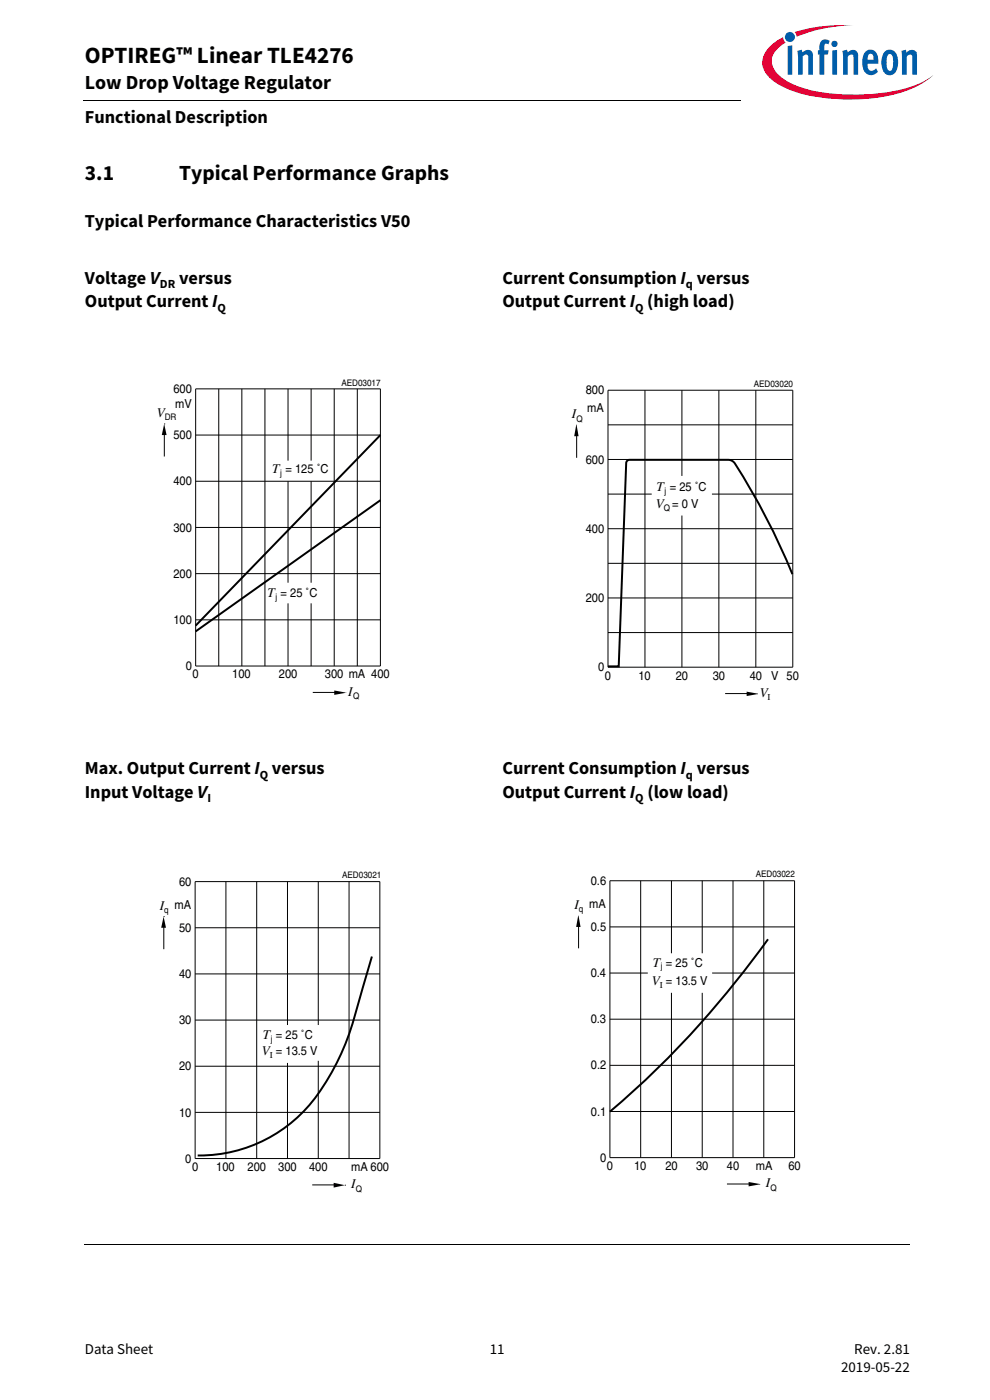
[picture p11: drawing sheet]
<svg xmlns="http://www.w3.org/2000/svg" width="210mm" height="297mm" viewBox="0 0 210 297" stroke-linecap="round" stroke-linejoin="round" font-family="sans-serif">
<path d="M17.7 21.3l.1 .1z" fill="#000"/>
<path d="M17.8 21.4h140.5" fill="none" stroke="#000" stroke-width=".21"/>
<path d="M157.3 5.1h42.7v21.5h-42.7z" fill="#fff"/>
<path d="M168.6 6.8l.4 1 1.4-.5a31.9 31.9 0 0 1 10.7-1.9 32.2 32.2 0 0 0-12.5 1.4zM163.4 9.8a4.3 4.3 0 0 0 0 6.9 21.8 21.8 0 0 0 11.7 4.1 38.5 38.5 0 0 0 18.7-2.1 14.3 14.3 0 0 0 4.2-2.8 18.4 18.4 0 0 1-8.8 3.5 40.4 40.4 0 0 1-20.2-1.2l-1.6-.7a6.4 6.4 0 0 1-3.7-4.4 5.1 5.1 0 0 1 2.9-4.1l-.3-.3-.2-.8-1 .5z" fill-rule="evenodd" fill="#e30034"/>
<path d="M166.5 7.8a1.06 1.06 0 0 0 2.1 0 1.06 1.06 0 0 0-2.1 0zM167.1 9.8v6h.9v-6.2zM169.1 10.8l.2 1.3v3.7h.9v-3.8l.7-.4h.3l.2 .3v3.9h1v-3.9a1.21 1.21 0 0 0-.8-1.3 1.21 1.21 0 0 0-1.4 .5l-.1-.6zM174.3 8.6a2.41 2.41 0 0 0-.5 2.1h-.3v.9h.3v4.2h1v-4.2h.8l.2-.9h-1v-.9a.49 .49 0 0 1 .3-.6 .49 .49 0 0 1 .6 .2l.3-.7a1.45 1.45 0 0 0-1.7-.1zM176.5 10.7v5.1h1v-5.2zM176.3 9.3a.7 .7 0 0 0 1.4 0 .7 .7 0 0 0-1.4 0zM178.7 10.8l.1 5h1v-3.8a.64 .64 0 0 1 .5-.5 .64 .64 0 0 1 .7 .4v3.9h1v-3.9a1.22 1.22 0 0 0-.8-1.3 1.22 1.22 0 0 0-1.4 .5l-.2-.6zM183.7 10.8a3.9 3.9 0 0 0-.1 4.7 1.76 1.76 0 0 0 2.6-.3l-.4-.7a.99 .99 0 0 1-1.6 .1l-.2-1.1h2.3v-.2a2.3 2.3 0 0 0-1.5-2.8h-.5zM184.2 11.7a.65 .65 0 0 1 .9-.2 .65 .65 0 0 1 .2 .9v.3h-1.3zM187.7 10.9a3.9 3.9 0 0 0 .1 4.8 1.68 1.68 0 0 0 2.6-1.5 3.8 3.8 0 0 0-.7-3.3 1.59 1.59 0 0 0-2 0zM188.4 11.6l.2-.1a.86 .86 0 0 1 .8 1.2v.7a1.26 1.26 0 0 1-.6 1.6 2.12 2.12 0 0 1-.7-2.3l.1-.9zM191.2 10.8l.1 5h1v-3.8l.7-.4h.3l.2 .3v3.9h1v-4.2a1.08 1.08 0 0 0-.6-1 1.08 1.08 0 0 0-1.3 .2l-.4 .3v-.6z" fill-rule="evenodd" fill="#005da9"/>
<g fill="none" stroke="#000" stroke-width=".21">
<path d="M34.9 91.2v5.6M41.5 82.5h39.2v58.8h-39.2zM41.5 92.3h39.2M46.4 82.5v58.8M51.3 82.5v58.8M56.2 82.5v58.8M61.1 82.5v15.2M66 82.5v15.2M70.9 82.5v58.8M75.8 82.5v58.8M122.3 91.5v5.6M129 82.8h39.2v58.7h-39.2z"/>
<path d="M129 97.5h39.2M129 90.1h39.2M136.8 82.8v58.7M144.6 82.8v18.2M152.5 82.8v58.7M160.3 82.8v58.7M41.5 111.9h39.2M41.5 102.1h39.2M61.1 102.1v21.5M66 102.1v21.5M129 119.5h39.2M129 112.2h39.2"/>
<path d="M129 104.8h9.2M144.6 109.4v32.1M151 104.8h17.2M41.5 121.7h39.2M41.5 131.5h39.2M61.1 128v13.3M66 128v13.3M129 134.2h39.2M129 126.9h39.2M66.3 146.9h5.6M153.8 147.1h5.6M34.7 195.8v5.6"/>
<path d="M41.4 187h39.2v58.8h-39.2zM41.4 196.8h39.2M47.9 187v58.8M54.4 187v58.8M61 187v30.5M67.5 187v30.5M74 187v58.8M122.7 195.6v5.6M129.4 186.8h39.1v58.8h-39.1zM129.4 196.6h39.1M135.9 186.8v58.8M142.4 186.8v15.4"/>
<path d="M148.9 186.8v15.4M155.5 186.8v58.8M162 186.8v58.8M41.4 216.4h39.2M41.4 206.6h39.2M129.4 216.2h39.1M129.4 206.4h8M142.4 210.6v35M148.9 210.6v35M151 206.4h17.5M41.4 236h39.2M41.4 226.2h39.2"/>
<path d="M61 225.5v20.3M67.5 225v20.8M129.4 235.8h39.1M129.4 226h39.1M66.2 251.4h5.6M154.2 251.2h5.6M18 264.1h175"/>
</g>
<path d="M34.8 89.9l.5 2.4h-1zM122.2 90.2l.5 2.3h-.9zM70.9 146.5l2.4 .5-2.4 .4zM158.4 146.7l2.3 .5-2.3 .5zM34.7 194.4l.5 2.4h-1zM122.7 194.2l-.1 .1zM122.6 194.3l.5 2.3h-.9zM70.8 250.9l2.3 .5-2.3 .5zM158.8 250.8l2.4 .5-2.4 .4z" fill="#000"/>
<path d="M80.7 92.3l-39.2 40.4M80.7 106.1l-39.2 27.8M168.1 121.8a142 142 0 0 0-12.5-23.8l-1.2-.5h-20.9a.7 .7 0 0 0-.7 .7l-1.6 43.2h-2.2M162.9 199.3a203.3 203.3 0 0 1-33.5 36.5M78.9 202.9l-3.8 13.2a48.8 48.8 0 0 1-11.1 20.1 30.7 30.7 0 0 1-22.1 8.9" fill="none" stroke="#000" stroke-width=".42"/>
<text font-size="4.9" x="18" y="13.4">OPTIREG™ Linear TLE4276</text>
<g font-size="4.6">
<text x="18" y="38.1">3.1</text>
<text x="38" y="38.1">Typical Performance Graphs</text>
</g>
<text font-size="4.2" x="18" y="19">Low Drop Voltage Regulator</text>
<g font-size="3.9">
<text x="18" y="26.2">Functional Description</text>
<text x="18" y="48.2">Typical Performance Characteristics V50</text>
<text x="18" y="60.2">Voltage V</text>
<text x="18" y="65.1">Output Current I</text>
<text x="38" y="60.2">versus</text>
<text x="106.6" y="60.2">Current Consumption I versus</text>
<text x="106.6" y="65.1">Output Current I (high load)</text>
<text x="18" y="164.3">Max. Output Current I versus</text>
<text x="106.6" y="164.3">Current Consumption I versus</text>
<text x="18" y="169.2">Input Voltage V</text>
<text x="106.6" y="169.2">Output Current I (low load)</text>
</g>
<g font-size="3.2">
<text x="18" y="287.3">Data Sheet</text>
<text x="103.9" y="287.3">11</text>
<text x="181.2" y="287.3">Rev. 2.81</text>
<text x="178.4" y="291.2">2019-05-22</text>
</g>
<g font-size="2.8">
<text x="33.3" y="88.4">V</text>
<text x="121.3" y="88.7">I</text>
<text x="57.8" y="100.3">T = 125 ˚C</text>
<text x="139.1" y="107.8">V = 0 V</text>
<text x="139.3" y="104.1">T = 25 ˚C</text>
<text x="56.7" y="126.6">T = 25 ˚C</text>
<text x="73.9" y="147.6">I</text>
<text x="161.1" y="147.8">V</text>
<text x="33.9" y="193">I</text>
<text x="121.8" y="192.8">I</text>
<text x="138.3" y="208.9">V = 13.5 V</text>
<text x="138.4" y="205.2">T = 25 ˚C</text>
<text x="55.7" y="220.4">T = 25 ˚C</text>
<text x="55.6" y="223.7">V = 13.5 V</text>
<text x="162.4" y="251.9">I</text>
<text x="74.4" y="252.1">I</text>
</g>
<g font-size="2.6">
<text x="33.9" y="61.2">DR</text>
<text x="145.5" y="61.2">q</text>
<text x="46.2" y="66.1">Q</text>
<text x="134.7" y="66.1">Q</text>
<text x="36.8" y="83.4">600</text>
<text x="124.2" y="83.7">800</text>
<text x="37.1" y="86.5">mV</text>
<text x="124.6" y="87.3">mA</text>
<text x="36.8" y="93.2">500</text>
<text x="124.2" y="98.3">600</text>
<text x="36.8" y="103">400</text>
<text x="36.8" y="112.8">300</text>
<text x="124.2" y="113">400</text>
<text x="36.8" y="122.6">200</text>
<text x="124.2" y="127.7">200</text>
<text x="36.8" y="132.4">100</text>
<text x="39.4" y="142.2">0</text>
<text x="40.8" y="143.9">0</text>
<text x="49.3" y="143.9">100</text>
<text x="59.1" y="143.9">200</text>
<text x="68.9" y="143.9">300 mA 400</text>
<text x="126.9" y="142.4">0</text>
<text x="128.3" y="144.2">0</text>
<text x="135.4" y="144.2">10</text>
<text x="143.3" y="144.2">20</text>
<text x="151.2" y="144.2">30</text>
<text x="159" y="144.2">40</text>
<text x="163.5" y="144.2">V 50</text>
<text x="55.1" y="165.3">Q</text>
<text x="145.5" y="165.3">q</text>
<text x="44" y="170.2">I</text>
<text x="134.7" y="170.2">Q</text>
<text x="38" y="187.9">60</text>
<text x="125.3" y="187.7">0.6</text>
<text x="37" y="192.8">mA</text>
<text x="38" y="197.7">50</text>
<text x="125" y="192.6">mA</text>
<text x="125.3" y="197.5">0.5</text>
<text x="38" y="207.5">40</text>
<text x="125.3" y="207.3">0.4</text>
<text x="38" y="217.3">30</text>
<text x="125.3" y="217.1">0.3</text>
<text x="38" y="227.1">20</text>
<text x="125.3" y="226.9">0.2</text>
<text x="38" y="236.9">10</text>
<text x="125.3" y="236.7">0.1</text>
<text x="39.3" y="246.6">0</text>
<text x="40.7" y="248.4">0</text>
<text x="45.9" y="248.4">100</text>
<text x="52.5" y="248.4">200</text>
<text x="59" y="248.4">300</text>
<text x="65.6" y="248.4">400</text>
<text x="74.5" y="248.4">mA 600</text>
<text x="127.3" y="246.5">0</text>
<text x="128.7" y="248.2">0</text>
<text x="134.5" y="248.2">10</text>
<text x="141.1" y="248.2">20</text>
<text x="147.6" y="248.2">30</text>
<text x="154.2" y="248.2">40</text>
<text x="160.3" y="248.2">mA</text>
<text x="167.2" y="248.2">60</text>
</g>
<g font-size="1.9">
<text x="72.4" y="81.8">AED03017</text>
<text x="159.9" y="82.1">AED03020</text>
<text x="34.9" y="89.1">DR</text>
<text x="122.3" y="89.4">Q</text>
<text x="59.5" y="101">j</text>
<text x="141" y="104.8">j</text>
<text x="140.8" y="108.5">Q</text>
<text x="58.4" y="127.3">j</text>
<text x="74.9" y="148.3">Q</text>
<text x="162.8" y="148.5">I</text>
<text x="72.6" y="186.3">AED03021</text>
<text x="160.3" y="186.1">AED03022</text>
<text x="34.8" y="193.7">q</text>
<text x="122.8" y="193.5">q</text>
<text x="139.9" y="209.6">I</text>
<text x="140.1" y="205.6">j</text>
<text x="57.4" y="221.1">j</text>
<text x="57.2" y="224.4">I</text>
<text x="75.5" y="252.8">Q</text>
<text x="163.4" y="252.6">Q</text>
</g>
</svg>
